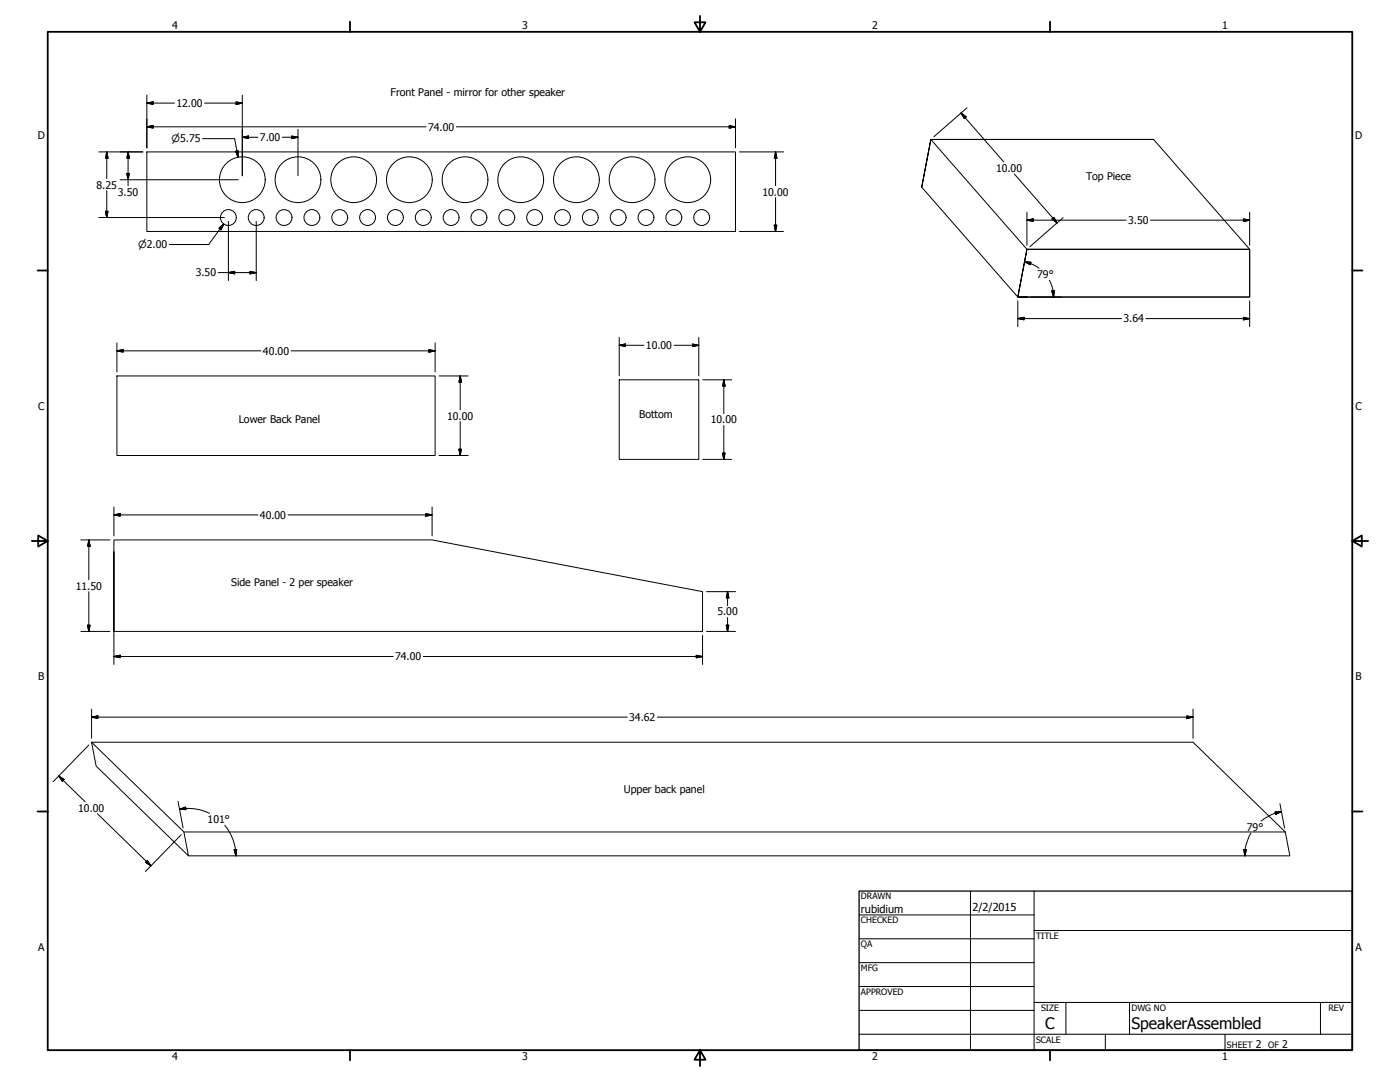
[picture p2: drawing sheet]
<svg xmlns="http://www.w3.org/2000/svg" width="559mm" height="432mm" viewBox="0 0 559 432" stroke-linecap="round" stroke-linejoin="round" font-family="sans-serif">
<!-- layer: Visible Narrow (ANSI) -->
<g fill="none" stroke="#000" stroke-width=".72">
<path d="M19 12.7h520.8v406.4h-520.8zM139.7 8.6v4.1M279.4 6.3v6.4l-2.2-3.8h4.4l-2.2 3.8M419.1 8.6v4.1M15 107.9h4M539.8 107.9h4M12.7 215.9h6.3l-3.8-2.2v4.4l3.8-2.2M539.8 215.9l3.8 2.2v-4.4l-3.8 2.2h6.3M15 323.8h4M539.8 323.8h4M139.7 419.1v4.1M279.4 419.1l2.2 3.8h-4.4l2.2-3.8v6.3"/>
<path d="M419.1 419.1v4.1"/>
</g>
<!-- layer: Visible (ANSI) -->
<g fill="none" stroke="#000" stroke-width=".4">
<path d="M387.3 355.6v63.5M412.7 355.6v63.5M342.9 365.1h69.8M342.9 374.6h69.8M412.7 371.3h127.1M342.9 384.2h69.8M342.9 393.7h69.8M342.9 412.7h196.9M342.9 403.2h69.8M412.7 400h127.1M425.4 400v12.7M441.2 412.7v6.4"/>
<path d="M450.8 400v12.7M488.9 412.7v6.4M527 400v12.7"/>
</g>
<path d="M342.9 355.6h196.9v63.5h-196.9z" fill="none" stroke="#000" stroke-width=".51"/>
<!-- layer: 0 -->
<g fill="none" stroke="#000" stroke-width=".4">
<path d="M371.5 55.6h88.9h-88.9l-3.6 19.1zM371.5 55.6l38.4 43.9M460.4 55.6l38.4 43.9M58.6 60.6h235v31.8h-235zM367.9 74.7l38.4 43.8M409.9 99.5h88.9v19h-88.9h88.9v-19h-88.9l-3.6 19h3.6h-3.6zM46.7 150h127v31.8h-127zM247.2 151.6h31.7v31.7h-31.7zM278.9 151.6h.1M45.5 220.2v31.8h234.9v-15.9l-107.9-20.6h-127v38.1M36.6 296.2l36.8 35.8h439.6M73.4 332l1.8 9.5h439.6l-1.8-9.5"/>
<path d="M513 332l-36.8-35.8h-439.6l1.8 9.5 36.8 35.8"/>
<circle cx="96.7" cy="71.7" r="9.1"/>
<circle cx="118.9" cy="71.7" r="9.1"/>
<circle cx="141.2" cy="71.7" r="9.1"/>
<circle cx="163.4" cy="71.7" r="9.1"/>
<circle cx="185.6" cy="71.7" r="9.1"/>
<circle cx="207.8" cy="71.7" r="9.1"/>
<circle cx="230.1" cy="71.7" r="9.1"/>
<circle cx="252.3" cy="71.7" r="9.1"/>
<circle cx="274.5" cy="71.7" r="9.1"/>
<circle cx="91.2" cy="86.8" r="3.2"/>
<circle cx="102.3" cy="86.8" r="3.2"/>
<circle cx="113.4" cy="86.8" r="3.2"/>
<circle cx="124.5" cy="86.8" r="3.2"/>
<circle cx="135.6" cy="86.8" r="3.2"/>
<circle cx="146.7" cy="86.8" r="3.2"/>
<circle cx="157.8" cy="86.8" r="3.2"/>
<circle cx="168.9" cy="86.8" r="3.2"/>
<circle cx="180.1" cy="86.8" r="3.2"/>
<circle cx="191.2" cy="86.8" r="3.2"/>
<circle cx="202.3" cy="86.8" r="3.2"/>
<circle cx="213.4" cy="86.8" r="3.2"/>
<circle cx="224.5" cy="86.8" r="3.2"/>
<circle cx="235.6" cy="86.8" r="3.2"/>
<circle cx="246.7" cy="86.8" r="3.2"/>
<circle cx="257.8" cy="86.8" r="3.2"/>
<circle cx="269" cy="86.8" r="3.2"/>
<circle cx="280.1" cy="86.8" r="3.2"/>
</g>
<!-- layer: Border (ANSI) -->
<g fill="none" stroke="#000" stroke-width=".4">
<path d="M58.6 38v21M96.7 38v32.1M58.6 50.6l2.5-.5v1zM58.6 41.1l2.5-.4v1zM58.6 50.6h111.5M58.6 41.1h11M80.8 55.3h12.8l1.4 7.5M81.7 41.1h15M94.2 40.7l2.5 .4-2.5 .6zM96.7 54.8l2.5-.5v1zM96.7 54.8h6.3M112.7 54.8h6.2"/>
<path d="M116.4 54.3l2.5 .5-2.5 .5zM118.9 51.6v18.5M182.1 50.6h111.5M291.1 50.1l2.5 .5-2.5 .5zM293.6 47.4v11.6M383.6 45.1l2 1.6-.7 .6zM383.6 45.1l17.1 19.5M386 43l-13.3 11.6M39.4 60.6h17.6M42.6 60.6l.5 2.5h-1zM42.6 60.6v10.7M42.6 76.1v10.7"/>
<path d="M47.9 71.7h47.2M50.6 69.2h1l-.5 2.5zM51.1 60.6l.5 2.5h-1zM51.1 60.6v13.5M94.1 60.4l1-.2-.1 2.6zM295.1 60.6h17.6M309.6 60.6l.5 2.5h-1zM309.6 60.6v13.5M309.6 78.9v13.5M404.9 69.4l17 19.6M39.4 86.8h50.2M42.1 84.3h1l-.5 2.5z"/>
<path d="M87.4 91.1l1.9-1.7-1.1 2.3zM89.3 89.4l-6 8.2h-15.8M91.2 88.4v23.6M102.3 88.4v23.6M295.1 92.4h17.6M309.1 89.9h1l-.5 2.5zM409.9 87.9l2.5-.5v1zM409.9 87.9h39.6M409.9 84.7v13.2M419.9 87.4l.8-.7 1.2 2.3zM424.3 86.9l-13.2 11.5M459.2 87.9h39.6"/>
<path d="M496.3 87.4l2.5 .5-2.5 .5zM498.8 84.7v13.2M87.1 108.8h15.2M91.2 108.8l2.5-.5v1zM99.8 108.3l2.5 .5-2.5 .5zM408.9 104.5l2.6 .2-.3 .9zM408.9 104.5l3 .9 2.8 1.6M411.5 118.5h12.2M418.9 111.8l1.1 3 .6 3.7M419.8 116.1l1-.1-.2 2.5zM46.7 136.8v11.6M171.2 139.5l2.5 .5-2.5 .5z"/>
<path d="M173.7 136.8v11.6M247.2 137.8l2.5-.5v1zM247.2 137.8h9.8M247.2 134.6v15.4M269 137.8h9.9M276.4 137.3l2.5 .5-2.5 .5zM278.9 134.6v15.4M406.3 127.1l2.4-.5v1zM406.3 127.1h41.4M406.3 120.1v10.2M457.4 127.1h41.4M496.3 126.6l2.5 .5-2.5 .5z"/>
<path d="M498.8 120.1v10.2M46.7 140l2.5-.5v1zM46.7 140h57.5M116.2 140h57.5M175.3 150h11.6M183.7 150l.5 2.5h-1zM183.7 150v13.5M280.5 151.6h11.6M288.9 151.6l.5 2.5h-1zM288.9 151.6v13.5M183.2 179.3h1l-.5 2.5zM183.7 168.3v13.5"/>
<path d="M288.9 169.8v13.5M175.3 181.8h11.6M280.5 183.3h11.6M288.4 180.8h1l-.5 2.5zM32.3 215.5h11.6M35.5 215.5l.5 2.5h-1zM35.5 215.5v15.9M45.5 205.5l2.5-.5v1zM45.5 202.3v11.6M45.5 205.5h57.5M115 205.5h57.5M169.9 205l2.6 .5-2.6 .5z"/>
<path d="M172.5 202.3v11.6M35.5 236.1v15.9M282 236.1h11.6M290.4 236.1l.5 2.5h-1zM290.4 236.1v5.6M32.3 252h11.6M35 249.5h1l-.5 2.5zM45.5 253.6v11.6M280.4 253.6v11.6M282 252h11.6M289.9 249.5h1l-.5 2.5zM290.4 246.4v5.6"/>
<path d="M45.5 262l2.5-.5v1zM45.5 262h111.4M169 262h111.4M277.9 261.5l2.5 .5-2.5 .5zM35.5 297.3l-14.3 14.7M36.6 286.2l2.5-.5v1zM36.6 286.2h213.8M36.6 283v11.6M262.4 286.2h213.8M473.7 285.7l2.5 .5-2.5 .5zM476.2 283v11.6M23.4 309.7l2.2 1.4-.7 .7z"/>
<path d="M23.4 309.7l10.6 10.3M71.1 319.8l2 10.7M38.9 324.7l21.4 20.8M71.7 322.9l2.4-.8 .1 1zM71.7 322.9a19.1 19.1 0 0 1 11.9 1.7M72.3 333.2l-14.3 14.6M89.7 329.4a18.9 18.9 0 0 1 4.4 12.1M93.5 339.1l1-.1-.4 2.5zM496.5 339l1 .1-.7 2.4zM499.3 332.5a17.8 17.8 0 0 0-2.5 9M508.9 324l2.6-.1-2.3 1.1zM510.9 320.8l1.8 9.7"/>
<path d="M511.5 323.9a18 18 0 0 0-8.2 3.8M58.8 343.4l1.5 2.1-2.2-1.4z"/>
</g>
<g fill="#000" stroke="#000" stroke-width=".4">
<path d="M58.6 50.6l2.5-.5zM58.6 50.6l2.5-.5v1zM58.6 41.1l2.5-.4zM58.6 41.1l2.5-.4v1zM94.2 41.7l2.5-.6zM94.2 40.7l2.5 .4-2.5 .6zM96.7 54.8l2.5-.5zM96.7 54.8l2.5-.5v1zM116.4 55.3l2.5-.5zM116.4 54.3l2.5 .5-2.5 .5zM291.1 51.1l2.5-.5zM291.1 50.1l2.5 .5-2.5 .5z"/>
<path d="M383.6 45.1l2 1.6zM383.6 45.1l2 1.6-.7 .6zM42.6 60.6l.5 2.5zM42.6 60.6l.5 2.5h-1zM50.6 69.2l.5 2.5zM50.6 69.2h1l-.5 2.5zM51.1 60.6l.5 2.5zM51.1 60.6l.5 2.5h-1zM94.1 60.4l.9 2.4zM94.1 60.4l1-.2-.1 2.6zM309.6 60.6l.5 2.5zM309.6 60.6l.5 2.5h-1z"/>
<path d="M42.1 84.3l.5 2.5zM42.1 84.3h1l-.5 2.5zM89.3 89.4l-1.1 2.3zM87.4 91.1l1.9-1.7-1.1 2.3zM309.1 89.9l.5 2.5zM309.1 89.9h1l-.5 2.5zM409.9 87.9l2.5-.5zM409.9 87.9l2.5-.5v1zM419.9 87.4l2 1.6zM419.9 87.4l.8-.7 1.2 2.3zM496.3 88.4l2.5-.5zM496.3 87.4l2.5 .5-2.5 .5z"/>
<path d="M91.2 108.8l2.5-.5zM91.2 108.8l2.5-.5v1zM99.8 109.3l2.5-.5zM99.8 108.3l2.5 .5-2.5 .5zM408.9 104.5l2.6 .2zM408.9 104.5l2.6 .2-.3 .9zM419.8 116.1l.8 2.4zM419.8 116.1l1-.1-.2 2.5zM46.7 140l2.5-.5zM46.7 140l2.5-.5v1zM247.2 137.8l2.5-.5zM247.2 137.8l2.5-.5v1z"/>
<path d="M276.4 138.3l2.5-.5zM276.4 137.3l2.5 .5-2.5 .5zM406.3 127.1l2.4-.5zM406.3 127.1l2.4-.5v1zM496.3 127.6l2.5-.5zM496.3 126.6l2.5 .5-2.5 .5zM171.2 140.5l2.5-.5zM171.2 139.5l2.5 .5-2.5 .5zM183.7 150l.5 2.5zM183.7 150l.5 2.5h-1zM288.9 151.6l.5 2.5zM288.9 151.6l.5 2.5h-1z"/>
<path d="M183.2 179.3l.5 2.5zM183.2 179.3h1l-.5 2.5zM288.4 180.8l.5 2.5zM288.4 180.8h1l-.5 2.5zM35.5 215.5l.5 2.5zM35.5 215.5l.5 2.5h-1zM45.5 205.5l2.5-.5zM45.5 205.5l2.5-.5v1zM169.9 206l2.6-.5zM169.9 205l2.6 .5-2.6 .5zM290.4 236.1l.5 2.5zM290.4 236.1l.5 2.5h-1z"/>
<path d="M35 249.5l.5 2.5zM35 249.5h1l-.5 2.5zM289.9 249.5l.5 2.5zM289.9 249.5h1l-.5 2.5zM45.5 262l2.5-.5zM45.5 262l2.5-.5v1zM277.9 262.5l2.5-.5zM277.9 261.5l2.5 .5-2.5 .5zM36.6 286.2l2.5-.5zM36.6 286.2l2.5-.5v1zM473.7 286.7l2.5-.5zM473.7 285.7l2.5 .5-2.5 .5z"/>
<path d="M23.4 309.7l2.2 1.4zM23.4 309.7l2.2 1.4-.7 .7zM71.7 322.9l2.4-.8zM71.7 322.9l2.4-.8 .1 1zM93.5 339.1l.6 2.4zM93.5 339.1l1-.1-.4 2.5zM496.5 339l.3 2.5zM496.5 339l1 .1-.7 2.4zM509.2 325l2.3-1.1zM508.9 324l2.6-.1-2.3 1.1zM58.1 344.1l2.2 1.4zM58.8 343.4l1.5 2.1-2.2-1.4z"/>
</g>
<g font-size="6.3">
<text x="417.2" y="410.6">C</text>
<text x="451.6" y="410.7">SpeakerAssembled</text>
</g>
<g font-size="4.4">
<text x="343.7" y="364.3">rubidium</text>
<text x="388.1" y="363.7">2/2/2015</text>
</g>
<g font-size="4.2">
<text x="68.7" y="11.7">4</text>
<text x="208.4" y="11.7">3</text>
<text x="348.1" y="11.7">2</text>
<text x="487.8" y="11.7">1</text>
<text x="155.9" y="38.4">Front Panel - mirror for other speaker</text>
<text x="70.4" y="42.7">12.00</text>
<text x="170.9" y="52.1">74.00</text>
<text x="15.1" y="55.5">D</text>
<text x="103.8" y="56.3">7.00</text>
<text x="540.9" y="55.5">D</text>
<text x="397.6" y="68.6">10.00</text>
<text x="433.5" y="71.9">Top Piece</text>
<text x="38.5" y="75.2">8.25</text>
<text x="47.1" y="78">3.50</text>
<text x="304.4" y="78">10.00</text>
<text x="450.3" y="89.4">3.50</text>
<text x="78.1" y="110.3">3.50</text>
<text x="414" y="110.9">79°</text>
<text x="448.5" y="128.7">3.64</text>
<text x="105" y="141.5">40.00</text>
<text x="257.8" y="139.3">10.00</text>
<text x="15.3" y="163.4">C</text>
<text x="178.5" y="167.4">10.00</text>
<text x="255.1" y="167">Bottom</text>
<text x="541" y="163.4">C</text>
<text x="95.3" y="168.7">Lower Back Panel</text>
<text x="283.7" y="169">10.00</text>
<text x="103.7" y="207">40.00</text>
<text x="92.3" y="234">Side Panel - 2 per speaker</text>
<text x="30.2" y="235.3">11.50</text>
<text x="286.3" y="245.6">5.00</text>
<text x="157.7" y="263.5">74.00</text>
<text x="15.3" y="271.4">B</text>
<text x="541.1" y="271.4">B</text>
<text x="251.2" y="287.7">34.62</text>
<text x="249" y="316.5">Upper back panel</text>
<text x="31.2" y="323.9">10.00</text>
<text x="82.9" y="328.5">101°</text>
<text x="497.7" y="331.6">79°</text>
<text x="15.2" y="379.3">A</text>
<text x="541" y="379.3">A</text>
<text x="501.3" y="418.3">2</text>
<text x="511.8" y="418.3">2</text>
<text x="68.7" y="423.2">4</text>
<text x="208.4" y="423.2">3</text>
<text x="348.1" y="423.2">2</text>
<text x="487.8" y="423.2">1</text>
</g>
<g font-size="4">
<text x="68.5" y="56.8">⌀5.75</text>
<text x="55.2" y="99">⌀2.00</text>
</g>
<g font-size="3.5">
<text x="343.7" y="358.9">DRAWN</text>
<text x="343.7" y="368.5">CHECKED</text>
<text x="413.5" y="374.6">TITLE</text>
<text x="343.7" y="378">QA</text>
<text x="343.7" y="387.5">MFG</text>
<text x="343.7" y="397.1">APPROVED</text>
<text x="415.5" y="403.4">SIZE</text>
<text x="451.6" y="403.4">DWG NO</text>
<text x="530.3" y="403.4">REV</text>
<text x="413.5" y="416.1">SCALE</text>
<text x="489.7" y="418.3">SHEET</text>
<text x="506.2" y="418.3">OF</text>
</g>
</svg>
